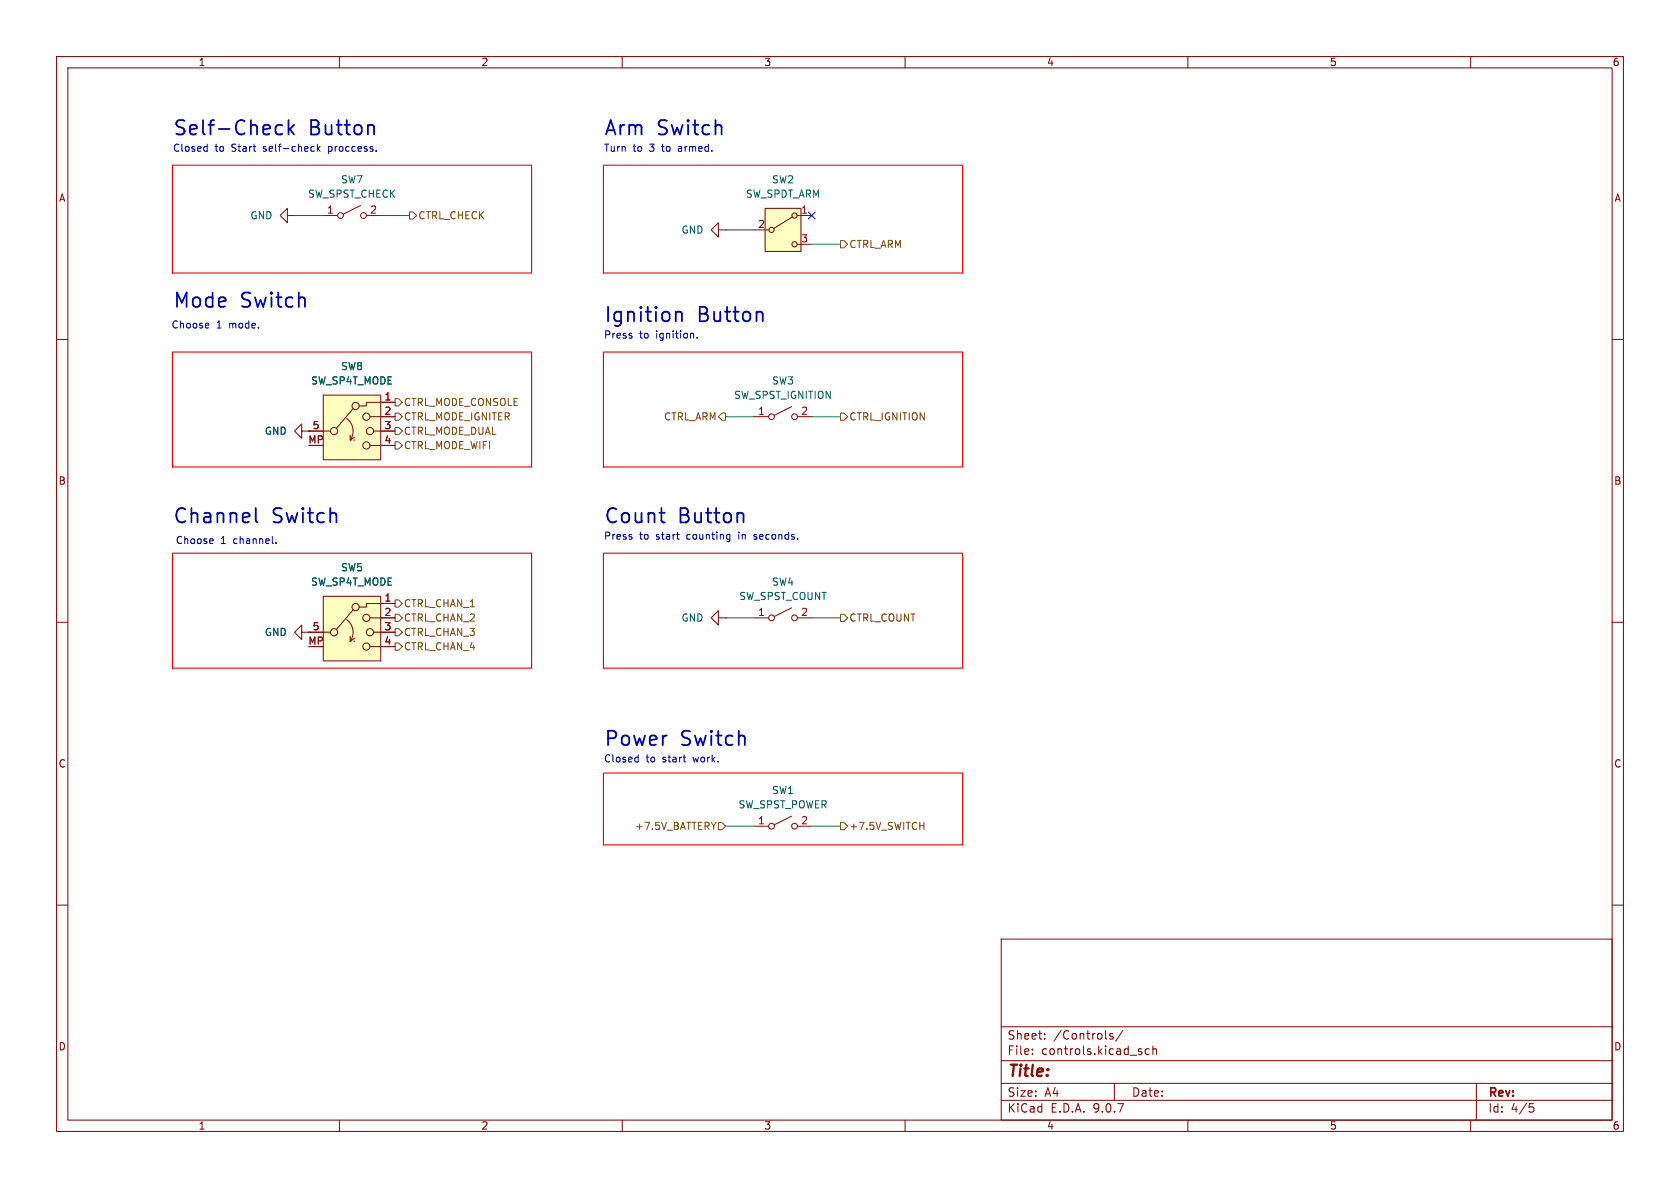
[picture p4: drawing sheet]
(kicad_sch
 (version 20250114)
 (generator "eeschema")
 (generator_version "9.0")
 (paper "A4")
 (lib_symbols
  (symbol "Switch:SW_Rotary_1x4_MP"
   (pin_names (hide yes)) (exclude_from_sim no) (in_bom yes) (on_board yes)
   (property "Reference" "SW" (at 0 7.62 0) (effects (font (size 1.27 1.27))))
   (property "Value" "SW_Rotary_1x4_MP" (at 8.89 -6.35 0) (effects (font (size 1.27 1.27))))
   (property "Footprint" "" (at 0 -10.16 0) (effects (font (size 1.27 1.27)) (hide yes)))
   (property "Datasheet" "~" (at 0 -12.7 0) (effects (font (size 1.27 1.27)) (hide yes)))
   (property "Description" "Rotary switch 1x4, SP4T with mount point" (at 0 0 0) (effects (font (size 1.27 1.27)) (hide yes)))
   (symbol "SW_Rotary_1x4_MP_0_1"
    (polyline (pts (xy -5.08 0) (xy -3.81 0)) (stroke (width 0) (type default)) (fill (type none)))
    (circle (center -3.175 0) (radius 0.635) (stroke (width 0) (type default)) (fill (type none)))
    (polyline (pts (xy -2.7432 0.508) (xy 0.2032 3.9624)) (stroke (width 0) (type default)) (fill (type none)))
    (arc (start -0.9526 2.2225) (mid 0.154 0.449) (end -0.3176 -1.5875) (stroke (width 0) (type default)) (fill (type none)))
    (polyline (pts (xy -0.3176 -1.5875) (xy -0.3176 -0.6985)) (stroke (width 0) (type default)) (fill (type none)))
    (polyline (pts (xy -0.3176 -1.5875) (xy -0.3176 -1.5875)) (stroke (width 0) (type default)) (fill (type none)))
    (polyline (pts (xy -0.3176 -1.5875) (xy 0.4444 -1.0795)) (stroke (width 0) (type default)) (fill (type none)))
    (polyline (pts (xy 0.3174 -1.5875) (xy 0.3174 -1.5875)) (stroke (width 0) (type default)) (fill (type none)))
    (circle (center 0.635 4.445) (radius 0.635) (stroke (width 0) (type default)) (fill (type none)))
    (circle (center 2.54 2.54) (radius 0.635) (stroke (width 0) (type default)) (fill (type none)))
    (circle (center 2.54 -2.54) (radius 0.635) (stroke (width 0) (type default)) (fill (type none)))
    (circle (center 3.175 0) (radius 0.635) (stroke (width 0) (type default)) (fill (type none)))
    (polyline (pts (xy 5.08 5.08) (xy 2.54 5.08) (xy 2.54 4.445) (xy 1.27 4.445)) (stroke (width 0) (type default)) (fill (type none)))
    (polyline (pts (xy 5.08 2.54) (xy 3.175 2.54)) (stroke (width 0) (type default)) (fill (type none)))
    (polyline (pts (xy 5.08 0) (xy 3.81 0)) (stroke (width 0) (type default)) (fill (type none)))
    (polyline (pts (xy 5.08 -2.54) (xy 3.175 -2.54)) (stroke (width 0) (type default)) (fill (type none))))
   (symbol "SW_Rotary_1x4_MP_1_1"
    (polyline (pts (xy -5.08 6.35) (xy 5.08 6.35) (xy 5.08 -5.08) (xy -5.08 -5.08) (xy -5.08 6.35) (xy -5.08 6.35)) (stroke (width 0) (type default)) (fill (type background)))
    (pin passive line (at -7.62 0 0) (length 2.54) (name "" (effects (font (size 1.27 1.27)))) (number "5" (effects (font (size 1.27 1.27)))))
    (pin passive line (at -7.62 -2.54 0) (length 2.54) (name "" (effects (font (size 1.27 1.27)))) (number "MP" (effects (font (size 1.27 1.27)))))
    (pin passive line (at 7.62 5.08 180) (length 2.54) (name "" (effects (font (size 1.27 1.27)))) (number "1" (effects (font (size 1.27 1.27)))))
    (pin passive line (at 7.62 2.54 180) (length 2.54) (name "" (effects (font (size 1.27 1.27)))) (number "2" (effects (font (size 1.27 1.27)))))
    (pin passive line (at 7.62 0 180) (length 2.54) (name "" (effects (font (size 1.27 1.27)))) (number "3" (effects (font (size 1.27 1.27)))))
    (pin passive line (at 7.62 -2.54 180) (length 2.54) (name "" (effects (font (size 1.27 1.27)))) (number "4" (effects (font (size 1.27 1.27))))))
   (embedded_fonts no))
  (symbol "Switch:SW_SPDT"
   (pin_names
    (offset 0) (hide yes)) (exclude_from_sim no) (in_bom yes) (on_board yes)
   (property "Reference" "SW" (at 0 5.08 0) (effects (font (size 1.27 1.27))))
   (property "Value" "SW_SPDT" (at 0 -5.08 0) (effects (font (size 1.27 1.27))))
   (property "Footprint" "" (at 0 0 0) (effects (font (size 1.27 1.27)) (hide yes)))
   (property "Datasheet" "~" (at 0 -7.62 0) (effects (font (size 1.27 1.27)) (hide yes)))
   (property "Description" "Switch, single pole double throw" (at 0 0 0) (effects (font (size 1.27 1.27)) (hide yes)))
   (symbol "SW_SPDT_0_1"
    (circle (center -2.032 0) (radius 0.4572) (stroke (width 0) (type default)) (fill (type none)))
    (polyline (pts (xy -1.651 0.254) (xy 1.651 2.286)) (stroke (width 0) (type default)) (fill (type none)))
    (circle (center 2.032 2.54) (radius 0.4572) (stroke (width 0) (type default)) (fill (type none)))
    (circle (center 2.032 -2.54) (radius 0.4572) (stroke (width 0) (type default)) (fill (type none))))
   (symbol "SW_SPDT_1_1"
    (rectangle (start -3.175 3.81) (end 3.175 -3.81) (stroke (width 0) (type default)) (fill (type background)))
    (pin passive line (at -5.08 0 0) (length 2.54) (name "B" (effects (font (size 1.27 1.27)))) (number "2" (effects (font (size 1.27 1.27)))))
    (pin passive line (at 5.08 2.54 180) (length 2.54) (name "A" (effects (font (size 1.27 1.27)))) (number "1" (effects (font (size 1.27 1.27)))))
    (pin passive line (at 5.08 -2.54 180) (length 2.54) (name "C" (effects (font (size 1.27 1.27)))) (number "3" (effects (font (size 1.27 1.27))))))
   (embedded_fonts no))
  (symbol "Switch:SW_SPST"
   (pin_names
    (offset 0) (hide yes)) (exclude_from_sim no) (in_bom yes) (on_board yes)
   (property "Reference" "SW" (at 0 3.175 0) (effects (font (size 1.27 1.27))))
   (property "Value" "SW_SPST" (at 0 -2.54 0) (effects (font (size 1.27 1.27))))
   (property "Footprint" "" (at 0 0 0) (effects (font (size 1.27 1.27)) (hide yes)))
   (property "Datasheet" "~" (at 0 0 0) (effects (font (size 1.27 1.27)) (hide yes)))
   (property "Description" "Single Pole Single Throw (SPST) switch" (at 0 0 0) (effects (font (size 1.27 1.27)) (hide yes)))
   (symbol "SW_SPST_0_0"
    (circle (center -2.032 0) (radius 0.508) (stroke (width 0) (type default)) (fill (type none)))
    (polyline (pts (xy -1.524 0.254) (xy 1.524 1.778)) (stroke (width 0) (type default)) (fill (type none)))
    (circle (center 2.032 0) (radius 0.508) (stroke (width 0) (type default)) (fill (type none))))
   (symbol "SW_SPST_1_1"
    (pin passive line (at -5.08 0 0) (length 2.54) (name "A" (effects (font (size 1.27 1.27)))) (number "1" (effects (font (size 1.27 1.27)))))
    (pin passive line (at 5.08 0 180) (length 2.54) (name "B" (effects (font (size 1.27 1.27)))) (number "2" (effects (font (size 1.27 1.27))))))
   (embedded_fonts no))
  (symbol "power:GND"
   (power)
   (pin_numbers (hide yes))
   (pin_names
    (offset 0) (hide yes)) (exclude_from_sim no) (in_bom yes) (on_board yes)
   (property "Reference" "#PWR" (at 0 -6.35 0) (effects (font (size 1.27 1.27)) (hide yes)))
   (property "Value" "GND" (at 0 -3.81 0) (effects (font (size 1.27 1.27))))
   (property "Footprint" "" (at 0 0 0) (effects (font (size 1.27 1.27)) (hide yes)))
   (property "Datasheet" "" (at 0 0 0) (effects (font (size 1.27 1.27)) (hide yes)))
   (property "Description" "Power symbol creates a global label with name \"GND\" , ground" (at 0 0 0) (effects (font (size 1.27 1.27)) (hide yes)))
   (symbol "GND_0_1"
    (polyline (pts (xy 0 0) (xy 0 -1.27) (xy 1.27 -1.27) (xy 0 -2.54) (xy -1.27 -1.27) (xy 0 -1.27)) (stroke (width 0) (type default)) (fill (type none))))
   (symbol "GND_1_1"
    (pin power_in line (at 0 0 270) (length 0) (name "~" (effects (font (size 1.27 1.27)))) (number "1" (effects (font (size 1.27 1.27))))))
   (embedded_fonts no)))
 (text "Arm Switch"
  (exclude_from_sim no)
  (at 106.68 22.86 0)
  (effects (font (size 2.54 2.54) (thickness 0.3175)) (justify left)))
 (text "Self-Check Button"
  (exclude_from_sim no)
  (at 30.48 22.86 0)
  (effects (font (size 2.54 2.54) (thickness 0.3175)) (justify left)))
 (text "Choose 1 channel."
  (exclude_from_sim no)
  (at 30.988 95.758 0)
  (effects (font (size 1.27 1.27)) (justify left)))
 (text "Press to start counting in seconds."
  (exclude_from_sim no)
  (at 106.68 94.996 0)
  (effects (font (size 1.27 1.27)) (justify left)))
 (text "Closed to Start self-check process."
  (exclude_from_sim no)
  (at 30.48 26.416 0)
  (effects (font (size 1.27 1.27)) (justify left)))
 (text "Power Switch"
  (exclude_from_sim no)
  (at 106.68 130.81 0)
  (effects (font (size 2.54 2.54) (thickness 0.3175)) (justify left)))
 (text "Choose 1 mode."
  (exclude_from_sim no)
  (at 30.734 59.69 0)
  (effects (font (size 1.27 1.27)) (justify left)))
 (text "Mode Switch"
  (exclude_from_sim no)
  (at 30.988 55.372 0)
  (effects (font (size 2.54 2.54) (thickness 0.3175)) (justify left)))
 (text "Closed to start work."
  (exclude_from_sim no)
  (at 106.68 134.366 0)
  (effects (font (size 1.27 1.27)) (justify left)))
 (text "Channel Switch"
  (exclude_from_sim no)
  (at 30.48 91.44 0)
  (effects (font (size 2.54 2.54) (thickness 0.3175)) (justify left)))
 (text "Press to ignition.\n"
  (exclude_from_sim no)
  (at 106.68 59.436 0)
  (effects (font (size 1.27 1.27)) (justify left)))
 (text "Turn to 3 to armed."
  (exclude_from_sim no)
  (at 106.68 26.416 0)
  (effects (font (size 1.27 1.27)) (justify left)))
 (text "Count Button"
  (exclude_from_sim no)
  (at 106.68 91.44 0)
  (effects (font (size 2.54 2.54) (thickness 0.3175)) (justify left)))
 (text "Ignition Button"
  (exclude_from_sim no)
  (at 106.68 55.88 0)
  (effects (font (size 2.54 2.54) (thickness 0.3175)) (justify left)))
 (no_connect
  (at 143.51 38.1))
 (wire
  (pts (xy 133.35 73.66) (xy 128.27 73.66))
  (stroke (width 0) (type default)))
 (wire
  (pts (xy 52.07 38.1) (xy 57.15 38.1))
  (stroke (width 0) (type default)))
 (wire
  (pts (xy 67.31 38.1) (xy 72.39 38.1))
  (stroke (width 0) (type default)))
 (wire
  (pts (xy 143.51 43.18) (xy 148.59 43.18))
  (stroke (width 0) (type default)))
 (wire
  (pts (xy 128.27 109.22) (xy 133.35 109.22))
  (stroke (width 0) (type default)))
 (wire
  (pts (xy 143.51 109.22) (xy 148.59 109.22))
  (stroke (width 0) (type default)))
 (wire
  (pts (xy 148.59 73.66) (xy 143.51 73.66))
  (stroke (width 0) (type default)))
 (wire
  (pts (xy 128.27 40.64) (xy 133.35 40.64))
  (stroke (width 0) (type default)))
 (wire
  (pts (xy 128.27 146.05) (xy 133.35 146.05))
  (stroke (width 0) (type default)))
 (wire
  (pts (xy 148.59 146.05) (xy 143.51 146.05))
  (stroke (width 0) (type default)))
 (hierarchical_label "CTRL_IGNITION"
  (shape output)
  (at 148.59 73.66 0)
  (effects (font (size 1.27 1.27) (thickness 0.1588)) (justify left)))
 (hierarchical_label "CTRL_ARM"
  (shape output)
  (at 148.59 43.18 0)
  (effects (font (size 1.27 1.27) (thickness 0.1588)) (justify left)))
 (hierarchical_label "CTRL_MODE_DUAL"
  (shape output)
  (at 69.85 76.2 0)
  (effects (font (size 1.27 1.27)) (justify left)))
 (hierarchical_label "CTRL_CHAN_4"
  (shape output)
  (at 69.85 114.3 0)
  (effects (font (size 1.27 1.27)) (justify left)))
 (hierarchical_label "CTRL_CHAN_2"
  (shape output)
  (at 69.85 109.22 0)
  (effects (font (size 1.27 1.27)) (justify left)))
 (hierarchical_label "CTRL_MODE_WIFI"
  (shape output)
  (at 69.85 78.74 0)
  (effects (font (size 1.27 1.27)) (justify left)))
 (hierarchical_label "CTRL_MODE_IGNITER"
  (shape output)
  (at 69.85 73.66 0)
  (effects (font (size 1.27 1.27)) (justify left)))
 (hierarchical_label "+7.5V_BATTERY"
  (shape input)
  (at 128.27 146.05 180)
  (effects (font (size 1.27 1.27)) (justify right)))
 (hierarchical_label "CTRL_ARM"
  (shape output)
  (at 128.27 73.66 180)
  (effects (font (size 1.27 1.27) (thickness 0.1588)) (justify right)))
 (hierarchical_label "CTRL_MODE_CONSOLE"
  (shape output)
  (at 69.85 71.12 0)
  (effects (font (size 1.27 1.27)) (justify left)))
 (hierarchical_label "CTRL_CHAN_1"
  (shape output)
  (at 69.85 106.68 0)
  (effects (font (size 1.27 1.27)) (justify left)))
 (hierarchical_label "CTRL_CHAN_3"
  (shape output)
  (at 69.85 111.76 0)
  (effects (font (size 1.27 1.27)) (justify left)))
 (hierarchical_label "CTRL_CHECK"
  (shape output)
  (at 72.39 38.1 0)
  (effects (font (size 1.27 1.27) (thickness 0.1588)) (justify left)))
 (hierarchical_label "+7.5V_SWITCH"
  (shape output)
  (at 148.59 146.05 0)
  (effects (font (size 1.27 1.27)) (justify left)))
 (hierarchical_label "CTRL_COUNT"
  (shape output)
  (at 148.59 109.22 0)
  (effects (font (size 1.27 1.27) (thickness 0.1588)) (justify left)))
 (rule_area
  (polyline (pts (xy 30.48 118.11) (xy 30.48 97.79) (xy 93.98 97.79) (xy 93.98 118.11)) (stroke (width 0.2) (type solid)) (fill (type none))))
 (rule_area
  (polyline (pts (xy 30.48 48.26) (xy 30.48 29.21) (xy 93.98 29.21) (xy 93.98 48.26)) (stroke (width 0.2) (type solid)) (fill (type none))))
 (rule_area
  (polyline (pts (xy 30.48 82.55) (xy 30.48 62.23) (xy 93.98 62.23) (xy 93.98 82.55)) (stroke (width 0.2) (type solid)) (fill (type none))))
 (rule_area
  (polyline (pts (xy 106.68 82.55) (xy 106.68 62.23) (xy 170.18 62.23) (xy 170.18 82.55)) (stroke (width 0.2) (type solid)) (fill (type none))))
 (rule_area
  (polyline (pts (xy 106.68 118.11) (xy 106.68 97.79) (xy 170.18 97.79) (xy 170.18 118.11)) (stroke (width 0.2) (type solid)) (fill (type none))))
 (rule_area
  (polyline (pts (xy 106.68 149.352) (xy 106.68 136.652) (xy 170.18 136.652) (xy 170.18 149.352)) (stroke (width 0.2) (type solid)) (fill (type none))))
 (rule_area
  (polyline (pts (xy 106.68 48.26) (xy 106.68 29.21) (xy 170.18 29.21) (xy 170.18 48.26)) (stroke (width 0.2) (type solid)) (fill (type none))))
 (symbol
  (lib_id "power:GND")
  (at 128.27 109.22 270)
  (unit 1)
  (exclude_from_sim no)
  (in_bom yes)
  (on_board yes)
  (dnp no)
  (fields_autoplaced yes)
  (property "Reference" "#PWR040" (at 121.92 109.22 0) (effects (font (size 1.27 1.27)) (hide yes)))
  (property "Value" "GND" (at 124.46 109.2199 90) (effects (font (size 1.27 1.27)) (justify right)))
  (property "Footprint" "" (at 128.27 109.22 0) (effects (font (size 1.27 1.27)) (hide yes)))
  (property "Datasheet" "" (at 128.27 109.22 0) (effects (font (size 1.27 1.27)) (hide yes)))
  (property "Description" "Power symbol creates a global label with name \"GND\" , ground" (at 128.27 109.22 0) (effects (font (size 1.27 1.27)) (hide yes)))
  (pin "1"))
 (symbol
  (lib_id "Switch:SW_SPDT")
  (at 138.43 40.64 0)
  (unit 1)
  (exclude_from_sim no)
  (in_bom yes)
  (on_board yes)
  (dnp no)
  (fields_autoplaced yes)
  (property "Reference" "SW2" (at 138.43 31.75 0) (effects (font (size 1.27 1.27))))
  (property "Value" "SW_SPDT_ARM" (at 138.43 34.29 0) (effects (font (size 1.27 1.27))))
  (property "Footprint" "" (at 138.43 40.64 0) (effects (font (size 1.27 1.27)) (hide yes)))
  (property "Datasheet" "~" (at 138.43 48.26 0) (effects (font (size 1.27 1.27)) (hide yes)))
  (property "Description" "Switch, single pole double throw" (at 138.43 40.64 0) (effects (font (size 1.27 1.27)) (hide yes)))
  (pin "2")
  (pin "1")
  (pin "3"))
 (symbol
  (lib_id "Switch:SW_SPST")
  (at 138.43 109.22 0)
  (unit 1)
  (exclude_from_sim no)
  (in_bom yes)
  (on_board yes)
  (dnp no)
  (fields_autoplaced yes)
  (property "Reference" "SW4" (at 138.43 102.87 0) (effects (font (size 1.27 1.27))))
  (property "Value" "SW_SPST_COUNT" (at 138.43 105.41 0) (effects (font (size 1.27 1.27))))
  (property "Footprint" "" (at 138.43 109.22 0) (effects (font (size 1.27 1.27)) (hide yes)))
  (property "Datasheet" "~" (at 138.43 109.22 0) (effects (font (size 1.27 1.27)) (hide yes)))
  (property "Description" "Single Pole Single Throw (SPST) switch" (at 138.43 109.22 0) (effects (font (size 1.27 1.27)) (hide yes)))
  (pin "2")
  (pin "1"))
 (symbol
  (lib_id "power:GND")
  (at 52.07 38.1 270)
  (unit 1)
  (exclude_from_sim no)
  (in_bom yes)
  (on_board yes)
  (dnp no)
  (fields_autoplaced yes)
  (property "Reference" "#PWR043" (at 45.72 38.1 0) (effects (font (size 1.27 1.27)) (hide yes)))
  (property "Value" "GND" (at 48.26 38.0999 90) (effects (font (size 1.27 1.27)) (justify right)))
  (property "Footprint" "" (at 52.07 38.1 0) (effects (font (size 1.27 1.27)) (hide yes)))
  (property "Datasheet" "" (at 52.07 38.1 0) (effects (font (size 1.27 1.27)) (hide yes)))
  (property "Description" "Power symbol creates a global label with name \"GND\" , ground" (at 52.07 38.1 0) (effects (font (size 1.27 1.27)) (hide yes)))
  (pin "1"))
 (symbol
  (lib_id "Switch:SW_Rotary_1x4_MP")
  (at 62.23 76.2 0)
  (unit 1)
  (exclude_from_sim no)
  (in_bom yes)
  (on_board yes)
  (dnp no)
  (fields_autoplaced yes)
  (property "Reference" "SW8" (at 62.23 64.77 0) (effects (font (size 1.27 1.27))))
  (property "Value" "SW_SP4T_MODE" (at 62.23 67.31 0) (effects (font (size 1.27 1.27))))
  (property "Footprint" "" (at 62.23 86.36 0) (effects (font (size 1.27 1.27)) (hide yes)))
  (property "Datasheet" "~" (at 62.23 88.9 0) (effects (font (size 1.27 1.27)) (hide yes)))
  (property "Description" "Rotary switch 1x4, SP4T with mount point" (at 62.23 76.2 0) (effects (font (size 1.27 1.27)) (hide yes)))
  (pin "5")
  (pin "2")
  (pin "MP")
  (pin "1")
  (pin "3")
  (pin "4"))
 (symbol
  (lib_id "power:GND")
  (at 128.27 40.64 270)
  (unit 1)
  (exclude_from_sim no)
  (in_bom yes)
  (on_board yes)
  (dnp no)
  (fields_autoplaced yes)
  (property "Reference" "#PWR041" (at 121.92 40.64 0) (effects (font (size 1.27 1.27)) (hide yes)))
  (property "Value" "GND" (at 124.46 40.6399 90) (effects (font (size 1.27 1.27)) (justify right)))
  (property "Footprint" "" (at 128.27 40.64 0) (effects (font (size 1.27 1.27)) (hide yes)))
  (property "Datasheet" "" (at 128.27 40.64 0) (effects (font (size 1.27 1.27)) (hide yes)))
  (property "Description" "Power symbol creates a global label with name \"GND\" , ground" (at 128.27 40.64 0) (effects (font (size 1.27 1.27)) (hide yes)))
  (pin "1"))
 (symbol
  (lib_id "Switch:SW_SPST")
  (at 62.23 38.1 0)
  (unit 1)
  (exclude_from_sim no)
  (in_bom yes)
  (on_board yes)
  (dnp no)
  (fields_autoplaced yes)
  (property "Reference" "SW7" (at 62.23 31.75 0) (effects (font (size 1.27 1.27))))
  (property "Value" "SW_SPST_CHECK" (at 62.23 34.29 0) (effects (font (size 1.27 1.27))))
  (property "Footprint" "" (at 62.23 38.1 0) (effects (font (size 1.27 1.27)) (hide yes)))
  (property "Datasheet" "~" (at 62.23 38.1 0) (effects (font (size 1.27 1.27)) (hide yes)))
  (property "Description" "Single Pole Single Throw (SPST) switch" (at 62.23 38.1 0) (effects (font (size 1.27 1.27)) (hide yes)))
  (pin "2")
  (pin "1"))
 (symbol
  (lib_id "power:GND")
  (at 54.61 111.76 270)
  (unit 1)
  (exclude_from_sim no)
  (in_bom yes)
  (on_board yes)
  (dnp no)
  (fields_autoplaced yes)
  (property "Reference" "#PWR044" (at 48.26 111.76 0) (effects (font (size 1.27 1.27)) (hide yes)))
  (property "Value" "GND" (at 50.8 111.7599 90) (effects (font (size 1.27 1.27)) (justify right)))
  (property "Footprint" "" (at 54.61 111.76 0) (effects (font (size 1.27 1.27)) (hide yes)))
  (property "Datasheet" "" (at 54.61 111.76 0) (effects (font (size 1.27 1.27)) (hide yes)))
  (property "Description" "Power symbol creates a global label with name \"GND\" , ground" (at 54.61 111.76 0) (effects (font (size 1.27 1.27)) (hide yes)))
  (pin "1"))
 (symbol
  (lib_id "Switch:SW_SPST")
  (at 138.43 146.05 0)
  (unit 1)
  (exclude_from_sim no)
  (in_bom yes)
  (on_board yes)
  (dnp no)
  (fields_autoplaced yes)
  (property "Reference" "SW1" (at 138.43 139.7 0) (effects (font (size 1.27 1.27))))
  (property "Value" "SW_SPST_POWER" (at 138.43 142.24 0) (effects (font (size 1.27 1.27))))
  (property "Footprint" "" (at 138.43 146.05 0) (effects (font (size 1.27 1.27)) (hide yes)))
  (property "Datasheet" "~" (at 138.43 146.05 0) (effects (font (size 1.27 1.27)) (hide yes)))
  (property "Description" "Single Pole Single Throw (SPST) switch" (at 138.43 146.05 0) (effects (font (size 1.27 1.27)) (hide yes)))
  (pin "2")
  (pin "1"))
 (symbol
  (lib_id "power:GND")
  (at 54.61 76.2 270)
  (unit 1)
  (exclude_from_sim no)
  (in_bom yes)
  (on_board yes)
  (dnp no)
  (fields_autoplaced yes)
  (property "Reference" "#PWR042" (at 48.26 76.2 0) (effects (font (size 1.27 1.27)) (hide yes)))
  (property "Value" "GND" (at 50.8 76.1999 90) (effects (font (size 1.27 1.27)) (justify right)))
  (property "Footprint" "" (at 54.61 76.2 0) (effects (font (size 1.27 1.27)) (hide yes)))
  (property "Datasheet" "" (at 54.61 76.2 0) (effects (font (size 1.27 1.27)) (hide yes)))
  (property "Description" "Power symbol creates a global label with name \"GND\" , ground" (at 54.61 76.2 0) (effects (font (size 1.27 1.27)) (hide yes)))
  (pin "1"))
 (symbol
  (lib_id "Switch:SW_SPST")
  (at 138.43 73.66 0)
  (unit 1)
  (exclude_from_sim no)
  (in_bom yes)
  (on_board yes)
  (dnp no)
  (fields_autoplaced yes)
  (property "Reference" "SW3" (at 138.43 67.31 0) (effects (font (size 1.27 1.27))))
  (property "Value" "SW_SPST_IGNITION" (at 138.43 69.85 0) (effects (font (size 1.27 1.27))))
  (property "Footprint" "" (at 138.43 73.66 0) (effects (font (size 1.27 1.27)) (hide yes)))
  (property "Datasheet" "~" (at 138.43 73.66 0) (effects (font (size 1.27 1.27)) (hide yes)))
  (property "Description" "Single Pole Single Throw (SPST) switch" (at 138.43 73.66 0) (effects (font (size 1.27 1.27)) (hide yes)))
  (pin "2")
  (pin "1"))
 (symbol
  (lib_id "Switch:SW_Rotary_1x4_MP")
  (at 62.23 111.76 0)
  (unit 1)
  (exclude_from_sim no)
  (in_bom yes)
  (on_board yes)
  (dnp no)
  (fields_autoplaced yes)
  (property "Reference" "SW5" (at 62.23 100.33 0) (effects (font (size 1.27 1.27))))
  (property "Value" "SW_SP4T_MODE" (at 62.23 102.87 0) (effects (font (size 1.27 1.27))))
  (property "Footprint" "" (at 62.23 121.92 0) (effects (font (size 1.27 1.27)) (hide yes)))
  (property "Datasheet" "~" (at 62.23 124.46 0) (effects (font (size 1.27 1.27)) (hide yes)))
  (property "Description" "Rotary switch 1x4, SP4T with mount point" (at 62.23 111.76 0) (effects (font (size 1.27 1.27)) (hide yes)))
  (pin "5")
  (pin "2")
  (pin "MP")
  (pin "1")
  (pin "3")
  (pin "4")))
